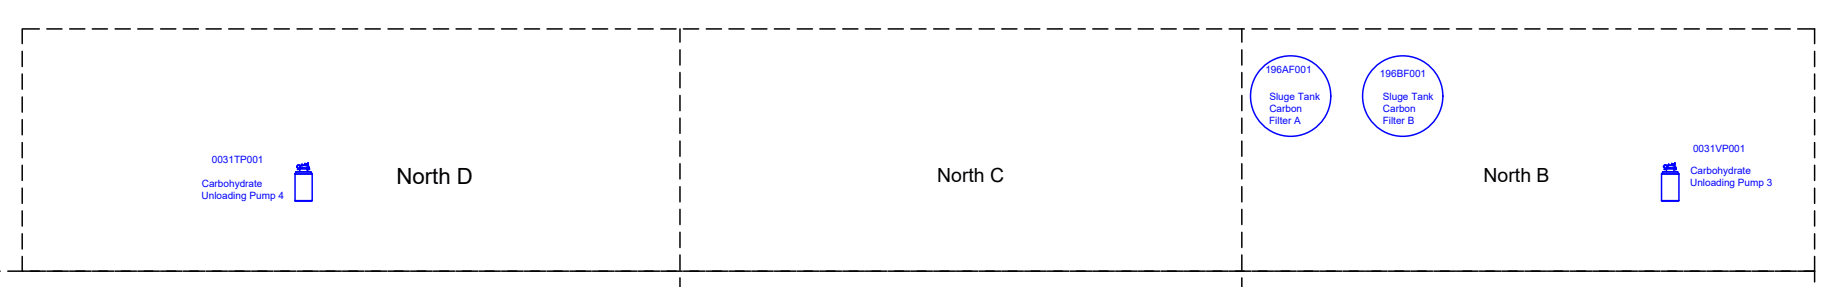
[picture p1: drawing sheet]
<svg xmlns="http://www.w3.org/2000/svg" width="313mm" height="49mm" viewBox="0 0 313 49" stroke-linecap="round" stroke-linejoin="round" font-family="sans-serif">
<!-- layer: Divider -->
<g fill="none" stroke="#000" stroke-width=".25">
<path d="M3.8 8.7v2.6M3.8 12.6v2.6M3.8 16.5v2.6M6.7 4.9h-2.9v2.5M8 4.9h2.6M11.9 4.9h2.6M15.7 4.9h2.6M19.6 4.9h2.6M23.5 4.9h2.6M27.4 4.9h2.5M31.2 4.9h2.6M35.1 4.9h2.6"/>
<path d="M39 4.9h2.5M42.9 4.9h2.5M46.7 4.9h2.6M50.6 4.9h2.6M54.5 4.9h2.5M58.4 4.9h2.5M62.2 4.9h2.6M66.1 4.9h2.6M70 4.9h2.5M73.8 4.9h2.6M77.7 4.9h2.6M81.6 4.9h2.6"/>
<path d="M85.4 4.9h2.6M89.3 4.9h2.6M93.2 4.9h2.6M97.1 4.9h2.6M100.9 4.9h2.6M104.8 4.9h2.6M108.7 4.9h2.6M112.6 4.9h2.6M115.8 4.9v2.3M115.8 8.5v2.6M115.8 12.3v2.6M115.8 16.2v2.6"/>
<path d="M116.4 4.9h2.6M120.3 4.9h2.6M124.2 4.9h2.6M128.1 4.9h2.6M131.9 4.9h2.6M135.8 4.9h2.6M139.7 4.9h2.6M143.6 4.9h2.6M147.4 4.9h2.6M151.3 4.9h2.6M155.2 4.9h2.5M159.1 4.9h2.5"/>
<path d="M162.9 4.9h2.6M166.8 4.9h2.6M170.7 4.9h2.5M174.6 4.9h2.5M178.4 4.9h2.6M182.3 4.9h2.6M186.2 4.9h2.5M190.1 4.9h2.5M193.9 4.9h2.6M197.8 4.9h2.6M201.6 4.9h2.6M205.5 4.9h2.6"/>
<path d="M209.4 4.9h2.6M211.6 4.9v2.3M211.6 8.5v2.6M211.6 12.3v2.6M211.6 16.2v2.6M213.3 4.9h2.6M217.1 4.9h2.6M221 4.9h2.6M224.9 4.9h2.6M228.8 4.9h2.6M232.6 4.9h2.6M236.5 4.9h2.6"/>
<path d="M240.4 4.9h2.6M244.3 4.9h2.6M248.1 4.9h2.6M252 4.9h2.6M255.9 4.9h2.6M259.8 4.9h2.6M263.6 4.9h2.6M267.5 4.9h2.6M271.4 4.9h2.6M275.3 4.9h2.5M279.2 4.9h2.5M283 4.9h2.6"/>
<path d="M286.9 4.9h2.6M290.8 4.9h2.5M294.7 4.9h2.5M298.5 4.9h2.6M302.4 4.9h2.6M306.3 4.9h2.8v2.5M309.1 8.7v2.6M309.1 12.6v2.6M309.1 16.5v2.6M3.8 20.3v2.6M3.8 24.2v2.6M3.8 28.1v2.6"/>
<path d="M3.8 32v2.5M3.8 35.8v2.6M3.8 39.7v2.6M115.8 20.1v2.6M115.8 24v2.5M115.8 27.8v2.6M115.8 31.7v2.6M115.8 35.6v2.5M115.8 39.5v2.5M211.6 20.1v2.6M211.6 24v2.5M211.6 27.8v2.6"/>
<path d="M211.6 31.7v2.6M211.6 35.6v2.5M211.6 39.5v2.5M309.1 20.3v2.6M309.1 24.2v2.6M309.1 28.1v2.6M309.1 32v2.5M309.1 35.8v2.6M309.1 39.7v2.6M0 46.1h.1M1.3 46.1h2.6M3.8 43.6v2.5h2.9"/>
<path d="M5.2 46.1h2.6M8 46.1h3.7M11.9 46.1h3.6M15.7 46.1h3.7M19.6 46.1h3.7M23.5 46.1h3.7M27.4 46.1h3.6M31.2 46.1h3.7M35.1 46.1h3.7M39 46.1h3.6M42.9 46.1h3.6M46.7 46.1h3.7"/>
<path d="M50.6 46.1h3.6M54.5 46.1h3.6M58.4 46.1h3.6M62.2 46.1h3.7M66.1 46.1h3.6M70 46.1h3.6M73.8 46.1h3.7M77.7 46.1h3.7M81.6 46.1h3.6M85.4 46.1h3.7M89.3 46.1h3.7M93.2 46.1h3.7"/>
<path d="M97.1 46.1h3.6M100.9 46.1h3.7M104.8 46.1h3.7M108.7 46.1h3.7M112.6 46.1h3.6M115.8 43.3v2.6M115.8 47.2v1.6M116.4 46.1h3.7M120.3 46.1h3.7M124.2 46.1h3.7M128.1 46.1h3.6M131.9 46.1h3.7"/>
<path d="M135.8 46.1h3.7M139.7 46.1h3.7M143.6 46.1h3.7M147.4 46.1h3.7M151.3 46.1h3.7M155.2 46.1h3.7M159.1 46.1h3.6M162.9 46.1h3.7M166.8 46.1h3.7M170.7 46.1h3.6M174.6 46.1h3.6M178.4 46.1h3.7"/>
<path d="M182.3 46.1h3.7M186.2 46.1h3.6M190.1 46.1h3.6M193.9 46.1h3.7M197.8 46.1h3.7M201.6 46.1h3.7M205.5 46.1h3.7M209.4 46.1h3.7M211.6 43.3v2.6M211.6 47.2v1.6M213.3 46.1h3.7M217.1 46.1h3.7"/>
<path d="M221 46.1h3.7M224.9 46.1h3.7M228.8 46.1h3.7M232.6 46.1h3.7M236.5 46.1h3.7M240.4 46.1h3.7M244.3 46.1h3.7M248.1 46.1h3.7M252 46.1h3.7M255.9 46.1h3.7M259.8 46.1h3.7M263.6 46.1h3.7"/>
<path d="M267.5 46.1h3.7M271.4 46.1h3.7M275.3 46.1h3.7M279.2 46.1h3.6M283 46.1h3.7M286.9 46.1h3.6M290.8 46.1h3.6M294.7 46.1h3.6M298.5 46.1h3.7M302.4 46.1h3.6M307.4 46.1h1.7v1.8M309.1 43.6v2.5h-2.8"/>
</g>
<!-- layer: Equipment -->
<g fill="none" stroke="#00f" stroke-width=".25">
<path d="M50.2 34.1l.1 .1h2.8M50.2 29.5h.1M50.3 29.6h2.9M51 28.6l1.4 .1M51.1 28.7h-.4l.4 .1M51.1 28.7v.5M51.1 28.5h1.4M51.2 28.5h1.1M51.2 28.1h1.2M51.2 28.5h.1M51.3 28.1h.1M51.4 28l.7 .1z"/>
<path d="M51.5 28.5h.1M51.5 27.8v.2M52 27.9h.1M52 27.9v-.1v.2M52 28.1h.1M52 27.8l.1 .1M52.2 27.8l.1 .1M52.3 28.5h.1M52.3 27.9h.2h-.5M52.3 27.9h.1M52.3 28.7h.2M52.3 28.7v.5"/>
<path d="M52.4 28.5h.1M52.4 28.6h.1M52.4 28.7l.1 .1M52.4 28.5v.1M52.4 28.1l.2 .1-.1 .3M52.4 28.6l.1 .1M52.4 27.8h.1M52.5 28.5h-.1M52.5 28.5l-.2 .1 .1 .1M52.5 27.8v.1M52.5 27.8h.1M52.5 27.9h.1"/>
<path d="M52.5 28.8h.1M52.5 28.5h.1M52.6 28.8h.1M52.6 28.5h.1M52.6 28.7l.1 .1h-.4M52.6 28.4v.1M52.6 28.6v.1M52.6 28.5l.1 .1-.1 .2M52.9 29.2h.1M52.9 29.2h-2.5M53 29.2l.2 .4v4.5h-2.9v-4.5M53 29.2h-2.6l-.1 .4"/>
<path d="M53.1 29.5h.1M53.1 34.1l-.1 .1M283.1 34.1l.1 .1h2.7M283.1 29.6h2.9v4.5h-2.9zM283.1 29.5h.1M283.8 28.6l1.4 .1M283.9 28.7v.5M283.9 28.7h-.4l.4 .1M283.9 28.1h1.4M284 28.5h.1M284.2 28.1h-.1M284.2 28l.7 .1z"/>
<path d="M284.2 28.5h.1M284.3 27.8v.2M284.8 27.9h.1M284.9 27.9l-.1-.1v.2M284.9 27.9h.1M284.9 28.1h.1M284.9 27.8v.1M285 27.8l.1 .1M285.1 27.9h.1M285.1 28.5h-1.2h1.4M285.1 28.5h.1M285.2 28.7v.5"/>
<path d="M285.2 28.7h.1M285.2 28.5h.1M285.2 28.7l.1 .1M285.2 28.5v.1M285.2 28.1l.2 .1v.2M285.2 27.9h-.1M285.3 28.6v.1M285.3 27.8v.1M285.3 27.8h.1M285.3 28.5h-.1M285.3 28.5l-.1 .1 .1 .1M285.3 27.9h.1"/>
<path d="M285.3 27.9h-.4M285.3 28.8h.1M285.3 28.5h.1M285.4 28.4l-.1 .1M285.4 28.5h.1M285.4 28.4v.1M285.4 28.7l.2 .1h-.4M285.4 28.6v.1M285.5 28.5h.1M285.5 28.5l.1 .1-.2 .2M285.7 29.2h.1M285.8 29.2h-2.6"/>
<path d="M285.8 29.2h-2.5l-.2 .4M285.8 29.2l.2 .4M286 29.5h.1M286 34.1l-.1 .1"/>
<circle cx="219.9" cy="16.3" r="6.8"/>
<circle cx="239" cy="16.3" r="6.8"/>
<circle cx="50.9" cy="28.3" r=".23"/>
<circle cx="50.9" cy="28.3" r=".32"/>
<circle cx="283.7" cy="28.3" r=".23"/>
<circle cx="283.7" cy="28.3" r=".32"/>
</g>
<text font-size="3.8" x="67.5" y="31.2">North D</text>
<g font-size="3.3">
<text x="159.7" y="30.9">North C</text>
<text x="252.7" y="30.9">North B</text>
</g>
<g font-size="1.7" fill="#00f">
<text x="215.6" y="12.4">196AF001</text>
<text x="216.3" y="16.9">Sluge Tank</text>
<text x="235.1" y="13">196BF001</text>
<text x="235.6" y="16.9">Sluge Tank</text>
<text x="216.2" y="21">Filter A</text>
<text x="216.3" y="19">Carbon</text>
<text x="235.6" y="21">Filter B</text>
<text x="235.6" y="19">Carbon</text>
<text x="36.1" y="27.8">0031TP001</text>
<text x="288" y="29.6">Carbohydrate</text>
<text x="288.4" y="25.7">0031VP001</text>
<text x="34.3" y="33.7">Unloading Pump 4</text>
<text x="34.4" y="31.7">Carbohydrate</text>
<text x="287.9" y="31.7">Unloading Pump 3</text>
</g>
</svg>
